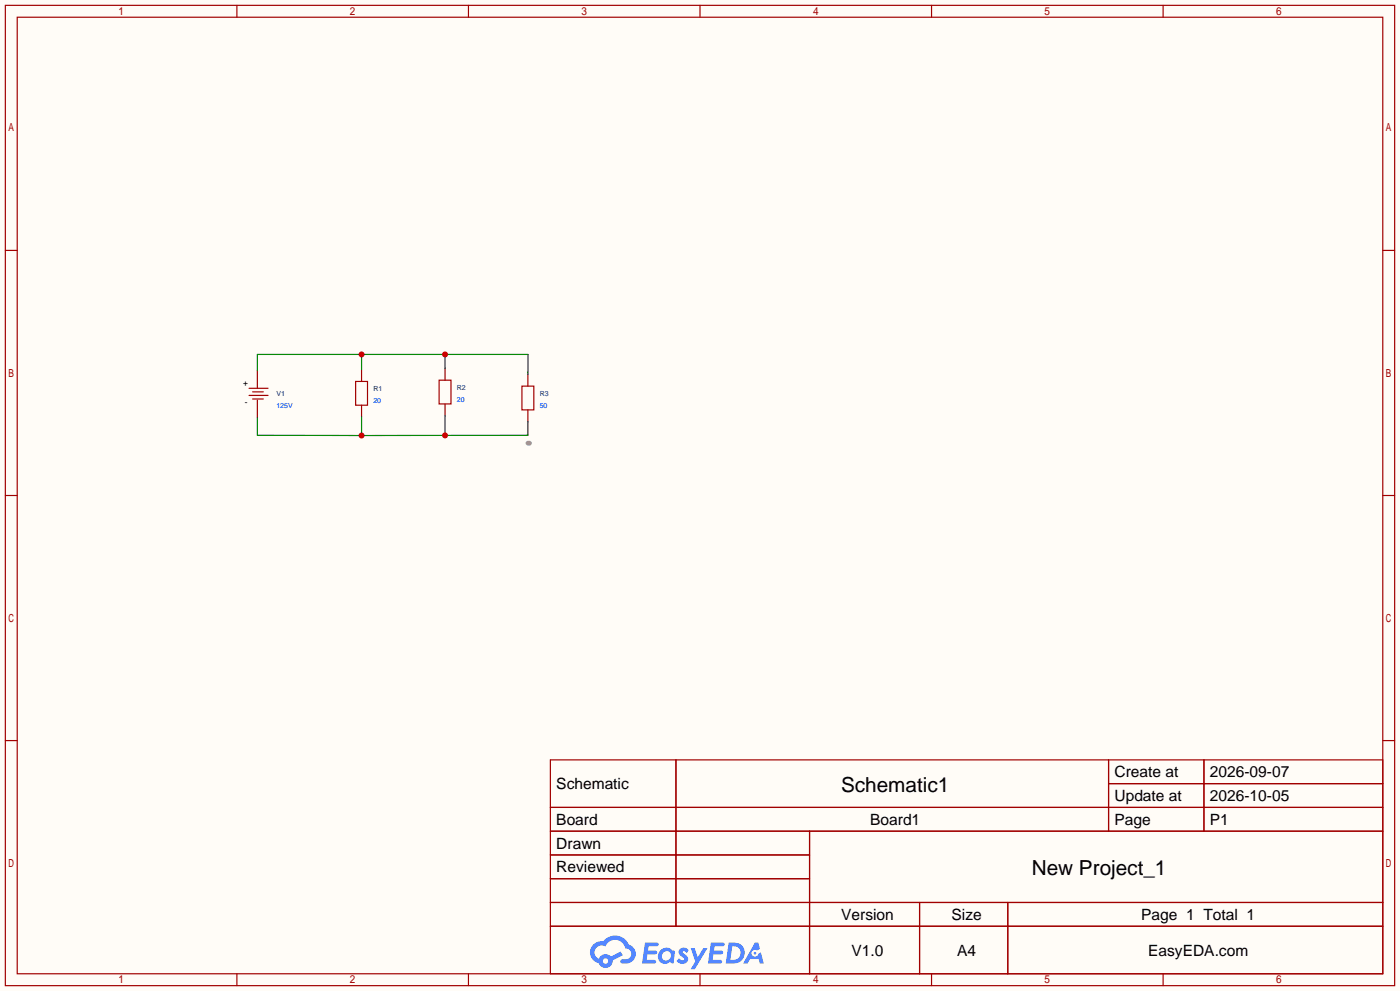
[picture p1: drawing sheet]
<svg xmlns="http://www.w3.org/2000/svg" width="299mm" height="212mm" viewBox="0 0 299 212" stroke-linecap="round" stroke-linejoin="round" font-family="sans-serif">
<path d="M0 0h299.5v211.8h-299.5z" fill="#fffcf7"/>
<g fill="none" stroke="#a10000" stroke-width=".25">
<path d="M1.1 1.1h297.2v209.6h-297.2zM3.7 3.7h292.1v204.5h-292.1zM50.7 1.1v2.6M100.2 1.1v2.6M149.7 1.1v2.6M199.3 1.1v2.6M248.8 1.1v2.6M1.1 53.5h2.6M295.8 53.5h2.5M1.1 105.9h2.6M295.8 105.9h2.5M1.1 158.3h2.6"/>
<path d="M295.8 158.3h2.5M117.7 162.4h178.1v45.8h-178.1zM117.7 172.6h178.1M117.7 177.7h178.1M144.6 162.4v35.6M173.2 177.7v30.5M237.1 162.4v15.3M237.1 167.5h58.7M257.5 162.4v15.3M117.7 182.8h55.5M117.7 192.9h178.1M117.7 187.8h55.5"/>
<path d="M117.7 198h178.1M196.7 192.9v15.3M215.6 192.9v15.3M50.7 208.2v2.5M100.2 208.2v2.5M149.7 208.2v2.5M199.3 208.2v2.5M248.8 208.2v2.5"/>
</g>
<g fill="#5487ff">
<path d="M145.5 202.8a1.3 1.3 0 0 1 1.8 .3l-.4 .6a.54 .54 0 0 0-.9-.2l.1 .2a1.28 1.28 0 0 1 .8 2 1.53 1.53 0 0 1-2.2-.3l.5-.6 .8 .5a.31 .31 0 0 0 .4-.3 .31 .31 0 0 0-.3-.3 1.12 1.12 0 0 1-.6-1.9z"/>
<path d="M147.7 202.7h.9l.7 1.9 1.1-1.9h.9l-2.7 4.5h-.9l1-1.7z"/>
<path d="M138 201.5h1.6a1.31 1.31 0 0 1 1.2 .2 .4 .4 0 0 1-.3 .6h-1.8l-.1 .9h1.6a.4 .4 0 0 1 .4 .4 .4 .4 0 0 1-.4 .4h-1.7l-.2 1.2h1.4a.46 .46 0 0 1 .5 .1 .46 .46 0 0 1 .1 .5l-.3 .2h-2.7z"/>
<path d="M152.1 201.5h1.6a1.32 1.32 0 0 1 1.3 .2 .39 .39 0 0 1-.4 .6h-1.7l-.2 .9h1.7a.4 .4 0 0 1 .3 .4 .4 .4 0 0 1-.4 .4h-1.7l-.2 1.2h1.4a.46 .46 0 0 1 .5 .1 .46 .46 0 0 1 .1 .5l-.3 .2h-2.7z"/>
<path d="M161.5 201.5h.7l.4 1.3-.7 .4a.75 .75 0 0 0-1.1 .3 .75 .75 0 0 0 .5 1 .75 .75 0 0 0 .9-.6l.6-.3 .6 2.4h-.9l-.2-1h-1.9l-.5 1h-.9z"/>
<path d="M155.9 201.5l-.7 4.5h1.5a2.27 2.27 0 0 0 2.6-2.3 2.27 2.27 0 0 0-2.7-2.2zM156.6 202.3a1.5 1.5 0 0 1 1.8 1.5 1.5 1.5 0 0 1-1.9 1.4h-.3z"/>
<path d="M141.3 203.1a1.6 1.6 0 0 0-.3 2.3 1.6 1.6 0 0 0 2.3 .2l.8 .4 .3-2.5-.2-.3h-.4a1.58 1.58 0 0 0-2.5-.1zM141.9 203.6a.98 .98 0 0 1 1.6 .5 .98 .98 0 0 1-1.1 1.2 .94 .94 0 0 1-.8-.6 .94 .94 0 0 1 .3-1.1z"/>
<path d="M126.9 201.9a2.37 2.37 0 0 0 1.2 4 1.54 1.54 0 0 0 1.7 1 1.54 1.54 0 0 0 1.3-1.6l2.1-1.1-.5-.8-2 1.1a1.57 1.57 0 0 0-2.6 .4 1.5 1.5 0 0 1-.8-2.1 1.5 1.5 0 0 1 2.2-.5 2.23 2.23 0 0 1 2.3-1.4 2.23 2.23 0 0 1 2 1.8 1.16 1.16 0 0 1 1.2 1.1 1.16 1.16 0 0 1-1 1.3h-.7a.47 .47 0 0 0-.6 .3 .47 .47 0 0 0 .4 .6 2.17 2.17 0 0 0 2.5-1 2.17 2.17 0 0 0-.3-2.7l-.8-.4a3.2 3.2 0 0 0-5.4-.7l-1.2 .1zM129 205.4a.58 .58 0 0 1 1.1 0 .58 .58 0 0 1-1.1 0z"/>
<circle cx="161.5" cy="203.8" r=".28"/>
</g>
<path d="M53.3 84.5h4M53.3 83h4M54 85.3h2.3M54 83.8h2.3M76.1 81.5h2.5v5.1h-2.5zM93.9 81.3h2.6v5h-2.6zM111.6 82.5h2.6v5.1h-2.6z" fill="none" stroke="#a10000" stroke-width=".25"/>
<path d="M55.1 79.2v3.8M77.3 79v2.5M95.2 78.7v2.6M112.9 80v2.5M55.1 85.5v3.9M77.3 86.6v2.6M95.2 86.4v2.5M112.9 87.6v2.6" fill="none" stroke="#870000" stroke-width=".25"/>
<path d="M55.1 79.2v-3.4h57.8v4.2M77.3 75.8v3.2M95.2 75.8v2.9" fill="none" stroke="#008700" stroke-width=".25"/>
<g fill="#c00">
<circle cx="77.3" cy="75.8" r=".63"/>
<circle cx="95.2" cy="75.8" r=".63"/>
</g>
<path d="M112.9 94.7h.4" fill="none" stroke="#008700" stroke-width=".25"/>
<g fill="#999">
<circle cx="113.3" cy="94.7" r=".51"/>
<circle cx="112.9" cy="94.7" r=".51"/>
</g>
<path d="M55.1 89.4v3.6l22.2 .1M77.3 89.2v3.9M95.2 88.9v4.2M95.2 93.1h-17.9M112.9 90.2v2.8l-17.7 .1" fill="none" stroke="#008700" stroke-width=".25"/>
<g fill="#c00">
<circle cx="95.2" cy="93.1" r=".63"/>
<circle cx="77.3" cy="93.1" r=".63"/>
</g>
<g font-size="4.4">
<text x="179.9" y="169.3">Schematic1</text>
<text x="220.7" y="187">New Project_1</text>
</g>
<g font-size="3.3">
<text x="238.4" y="166.2">Create at</text>
<text x="258.8" y="166.2">2026-09-07</text>
<text x="119" y="168.7">Schematic</text>
<text x="238.4" y="171.2">Update at</text>
<text x="258.8" y="171.2">2026-10-05</text>
<text x="119" y="176.3">Board</text>
<text x="186.1" y="176.3">Board1</text>
<text x="238.4" y="176.3">Page</text>
<text x="258.8" y="176.3">P1</text>
<text x="119" y="181.4">Drawn</text>
<text x="119" y="186.5">Reviewed</text>
<text x="179.9" y="196.6">Version</text>
<text x="203.5" y="196.6">Size</text>
<text x="244.1" y="196.6">Page 1 Total 1</text>
<text x="182.1" y="204.3">V1.0</text>
<text x="204.7" y="204.3">A4</text>
<text x="245.6" y="204.3">EasyEDA.com</text>
</g>
<g font-size="1.8">
<text x="52" y="82.4">+</text>
<text x="52.4" y="86.6">-</text>
</g>
<g font-size="1.5" fill="#000080">
<text x="79.9" y="83.6">R1</text>
<text x="97.7" y="83.3">R2</text>
<text x="59.1" y="84.6">V1</text>
<text x="115.5" y="84.6">R3</text>
</g>
<g font-size="1.5" fill="#00f">
<text x="59.1" y="87.2">125V</text>
<text x="79.9" y="86.1">20</text>
<text x="97.7" y="85.9">20</text>
<text x="115.5" y="87.1">50</text>
</g>
</svg>
